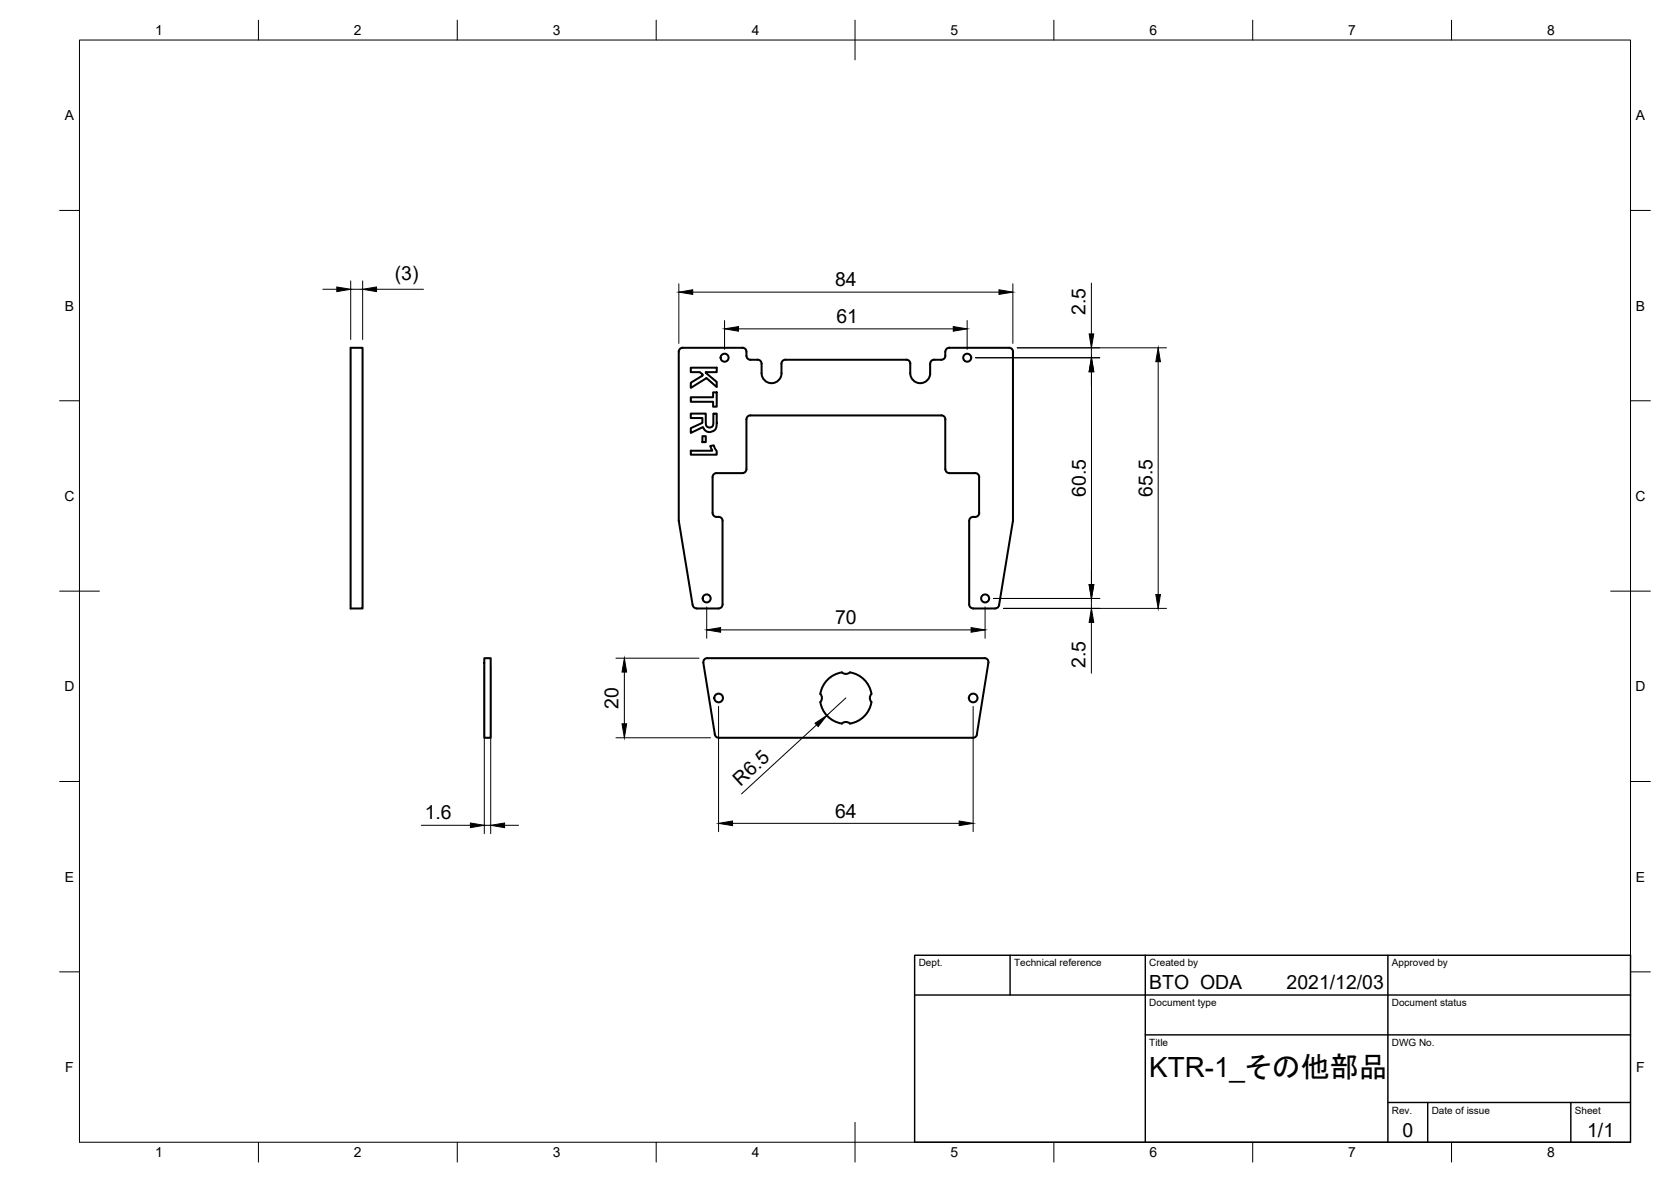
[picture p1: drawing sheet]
<svg xmlns="http://www.w3.org/2000/svg" width="420mm" height="297mm" viewBox="0 0 420 297" stroke-linecap="round" stroke-linejoin="round" font-family="sans-serif">
<g fill="none" stroke="#000" stroke-width=".51">
<path d="M88.2 87.4h3v65.5h-3zM173.7 99.8h5.6v-1.2h.9v3.6h-.9v-1.2h-5.6zM176.6 94.1l-.6-.6h-2.3v-1.1h6.5v1.1l-2.7 .1 2.7 2.4v1.3l-2.6-2.3-3.9 2.5v-1.3l2.9-1.8v-.3M176.6 94.1h.1M233.9 91.4v2.4M233.9 91.4a.97 .97 0 0 1 1-1h1.8a.97 .97 0 0 0 1-1v-1a.97 .97 0 0 1 1-1h15a.97 .97 0 0 1 1 1v42.6M233.9 93.8a2.51 2.51 0 0 1-2.5 2.5 2.51 2.51 0 0 1-2.5-2.5v-2.4a.97 .97 0 0 0-1-1h-30.4a.97 .97 0 0 0-1 1 4.7 4.7 0 0 1-.5 4 2.51 2.51 0 0 1-2.8 .8 2.51 2.51 0 0 1-1.7-2.4v-2.4a1.01 1.01 0 0 0-1-1h-1.8a1.01 1.01 0 0 1-1-1v-1a1.01 1.01 0 0 0-1-1h-15a.97 .97 0 0 0-1 1v42.5l3.5 21.2a1.04 1.04 0 0 0 1 .8M173.7 113.3h5.3l-.4-1.2 .9-.2 .7 1.5v.9h-6.5zM173.7 103.9h3.8v2.7l.4 .7a.97 .97 0 0 0 1.1 0 .97 .97 0 0 0 .4-1.1v-2.3h.8l-.1 3.3-.2 .7-.5 .4a1.65 1.65 0 0 1-2.6-.9l-3.1 1.4v-1.2l2.9-1.3v-1.2h-2.9zM176.6 109.6h.9v1.5h-.9zM246.2 119.9v9M246.2 119.9a.97 .97 0 0 0-1-1h-6.5a1.04 1.04 0 0 1-1-1v-12.5a.97 .97 0 0 0-1-1h-48a1.01 1.01 0 0 0-1 1v12.5a1.01 1.01 0 0 1-1 1h-6.5a1.01 1.01 0 0 0-1 1v9a1.12 1.12 0 0 0 1.5 1"/>
<path d="M180.7 129.9a.97 .97 0 0 1 1 1v21a1.01 1.01 0 0 1-1 1M244.7 129.9a1.01 1.01 0 0 0-1 1v21a1.01 1.01 0 0 0 1 1M246.2 128.9a1.13 1.13 0 0 1-1.5 1M254.7 131l-3.5 21.1a1.01 1.01 0 0 1-1 .8M175.2 152.9h5.5M244.7 152.9h5.5M121.8 165.4h1.6v20h-1.6zM176.8 166.6l2.9 18a1.01 1.01 0 0 0 1 .8h63.9a1.01 1.01 0 0 0 1-.8M248.5 166.6l-2.9 18M248.5 166.5l-.2-.8-.8-.3h-69.6l-.8 .3-.2 .8M213.7 181.8a1.47 1.47 0 0 0-2 0M213.7 181.8a6.5 6.5 0 0 0 5.4-5.4 1.46 1.46 0 0 1 0-2 6.5 6.5 0 0 0-5.4-5.4 1.47 1.47 0 0 1-2 0 6.5 6.5 0 0 0-5.4 5.4 1.46 1.46 0 0 1 0 2 6.5 6.5 0 0 0 5.4 5.4"/>
<circle cx="182.2" cy="89.9" r="1.01"/>
<circle cx="243.2" cy="89.9" r="1.01"/>
<circle cx="177.7" cy="150.4" r="1.01"/>
<circle cx="247.7" cy="150.4" r="1.01"/>
<circle cx="180.7" cy="175.4" r="1.09"/>
<circle cx="244.7" cy="175.4" r="1.09"/>
</g>
<!-- layer: Border -->
<g fill="none" stroke="#000" stroke-width=".25">
<path d="M20 10.1h390v276.9h-390zM65 5.1v5M115 5.1v5M165 5.1v5M215 5.1v10M265 5.1v5M315 5.1v5M365 5.1v5M15 52.9h5M410 52.9h5M15 100.7h5M410 100.7h5"/>
<path d="M15 148.6h10M405 148.6h10M15 196.4h5M410 196.4h5M15 244.2h5M410 244.2h5M65 287v5M115 287v5M165 287v5M215 282.1v9.9M265 287v5M315 287v5"/>
<path d="M365 287v5"/>
</g>
<!-- layer: TitleBlock -->
<path d="M230 240.1h180v46.9h-180zM230 250h180M254 240.1v9.9M288 240.1v46.9M349 240.1v46.9M288 260.1h122M349 277.1h61M359 277.1v9.9M395 277.1v9.9" fill="none" stroke="#000" stroke-width=".36"/>
<!-- layer: Dimensions -->
<g fill="none" stroke="#000" stroke-width=".25">
<path d="M81.2 72.7h3.5M88.2 70.6v14.7M88.2 72.7h3M91.2 70.6v14.7M94.7 72.7h11.8M170.7 71.3v15M174.2 73.4h77M254.7 71.3v15M274.4 71.1v12.8M182.2 80.5v7.3M185.7 82.6h54M243.2 80.5v7.3"/>
<path d="M245.3 89.9h31.2M255.8 87.4h37.5M274.4 87.4v2.5M274.4 93.4v53.5M291.2 90.9v58.5M177.7 152.5v7.9M181.2 158.3h63M247.7 152.5v7.9M249.8 150.4h26.7M252.3 152.9h41M274.4 150.4v2.5M274.4 156.4v12.8"/>
<path d="M121.8 167.5v42M123.4 167.5v42M154.9 165.4h20.9M157 168.9v13M180.7 177.5v31.5M212.7 175.4l-4.8 4.4M244.7 177.5v31.5M154.9 185.4h23.7M205.3 182.2l-18.8 17.3M105.9 207.4h12.4M121.8 207.4h1.6M126.9 207.4h3.5"/>
<path d="M184.2 206.9h57"/>
</g>
<g fill="#000" stroke="#000" stroke-width=".25">
<path d="M84.7 72.1l3.5 .6-3.5 .6zM91.2 72.7l3.5-.6v1.2zM170.7 73.4l3.5-.6v1.2zM251.2 72.8l3.5 .6-3.5 .6zM182.2 82.6l3.5-.5v1.1zM239.7 82.1l3.5 .5-3.5 .6zM274.4 89.9l.6 3.5h-1.1zM273.9 83.9h1.1l-.6 3.5zM291.2 87.4l.6 3.5h-1.2zM177.7 158.3l3.5-.6v1.2zM244.2 157.7l3.5 .6-3.5 .6zM273.9 146.9h1.1l-.6 3.5z"/>
<path d="M274.4 152.9l.6 3.5h-1.1zM290.6 149.4h1.2l-.6 3.5zM157 165.4l.6 3.5h-1.2zM156.4 181.9h1.2l-.6 3.5zM204.9 181.7l3-1.9-2.2 2.8zM118.3 206.8l3.5 .6-3.5 .6zM123.4 207.4l3.5-.6v1.2zM180.7 206.9l3.5-.6v1.2zM241.2 206.3l3.5 .6-3.5 .6z"/>
</g>
<text font-size="7" x="289" y="270.6">KTR-1_その他部品</text>
<g font-size="4.9">
<text x="99.3" y="70.3">(3)</text>
<text x="210" y="72">84</text>
<text x="210.3" y="81.2">61</text>
<text x="273" y="79.1" transform="rotate(-90 273 79.1)">2.5</text>
<text x="273" y="124.9" transform="rotate(-90 273 124.9)">60.5</text>
<text x="289.8" y="124.9" transform="rotate(-90 289.8 124.9)">65.5</text>
<text x="210" y="156.8">70</text>
<text x="273" y="167.9" transform="rotate(-90 273 167.9)">2.5</text>
<text x="155.5" y="178.1" transform="rotate(-90 155.5 178.1)">20</text>
<text x="186.2" y="197.7" transform="rotate(-43 186.2 197.7)">R6.5</text>
<text x="106.8" y="205.9">1.6</text>
<text x="210" y="205.5">64</text>
<text x="289" y="248.5">BTO ODA</text>
<text x="323.5" y="248.5">2021/12/03</text>
<text x="352.6" y="285.7">0</text>
<text x="399.1" y="285.7">1/1</text>
</g>
<g font-size="3.5">
<text x="39" y="8.8">1</text>
<text x="89" y="8.8">2</text>
<text x="139" y="8.8">3</text>
<text x="189" y="8.8">4</text>
<text x="239" y="8.8">5</text>
<text x="289" y="8.8">6</text>
<text x="339" y="8.8">7</text>
<text x="389" y="8.8">8</text>
<text x="16.3" y="30.2">A</text>
<text x="411.3" y="30.2">A</text>
<text x="16.3" y="78">B</text>
<text x="411.3" y="78">B</text>
<text x="16.2" y="125.9">C</text>
<text x="411.2" y="125.9">C</text>
<text x="16.2" y="173.7">D</text>
<text x="411.2" y="173.7">D</text>
<text x="16.3" y="221.6">E</text>
<text x="411.3" y="221.6">E</text>
<text x="16.4" y="269.4">F</text>
<text x="411.4" y="269.4">F</text>
<text x="39" y="290.8">1</text>
<text x="89" y="290.8">2</text>
<text x="139" y="290.8">3</text>
<text x="189" y="290.8">4</text>
<text x="239" y="290.8">5</text>
<text x="289" y="290.8">6</text>
<text x="339" y="290.8">7</text>
<text x="389" y="290.8">8</text>
</g>
<g font-size="2.5">
<text x="231" y="242.9">Dept.</text>
<text x="255" y="242.9">Technical reference</text>
<text x="289" y="242.9">Created by</text>
<text x="350" y="242.9">Approved by</text>
<text x="289" y="252.8">Document type</text>
<text x="350" y="252.8">Document status</text>
<text x="289" y="262.9">Title</text>
<text x="350" y="262.9">DWG No.</text>
<text x="350" y="279.9">Rev.</text>
<text x="360" y="279.9">Date of issue</text>
<text x="396" y="279.9">Sheet</text>
</g>
</svg>
